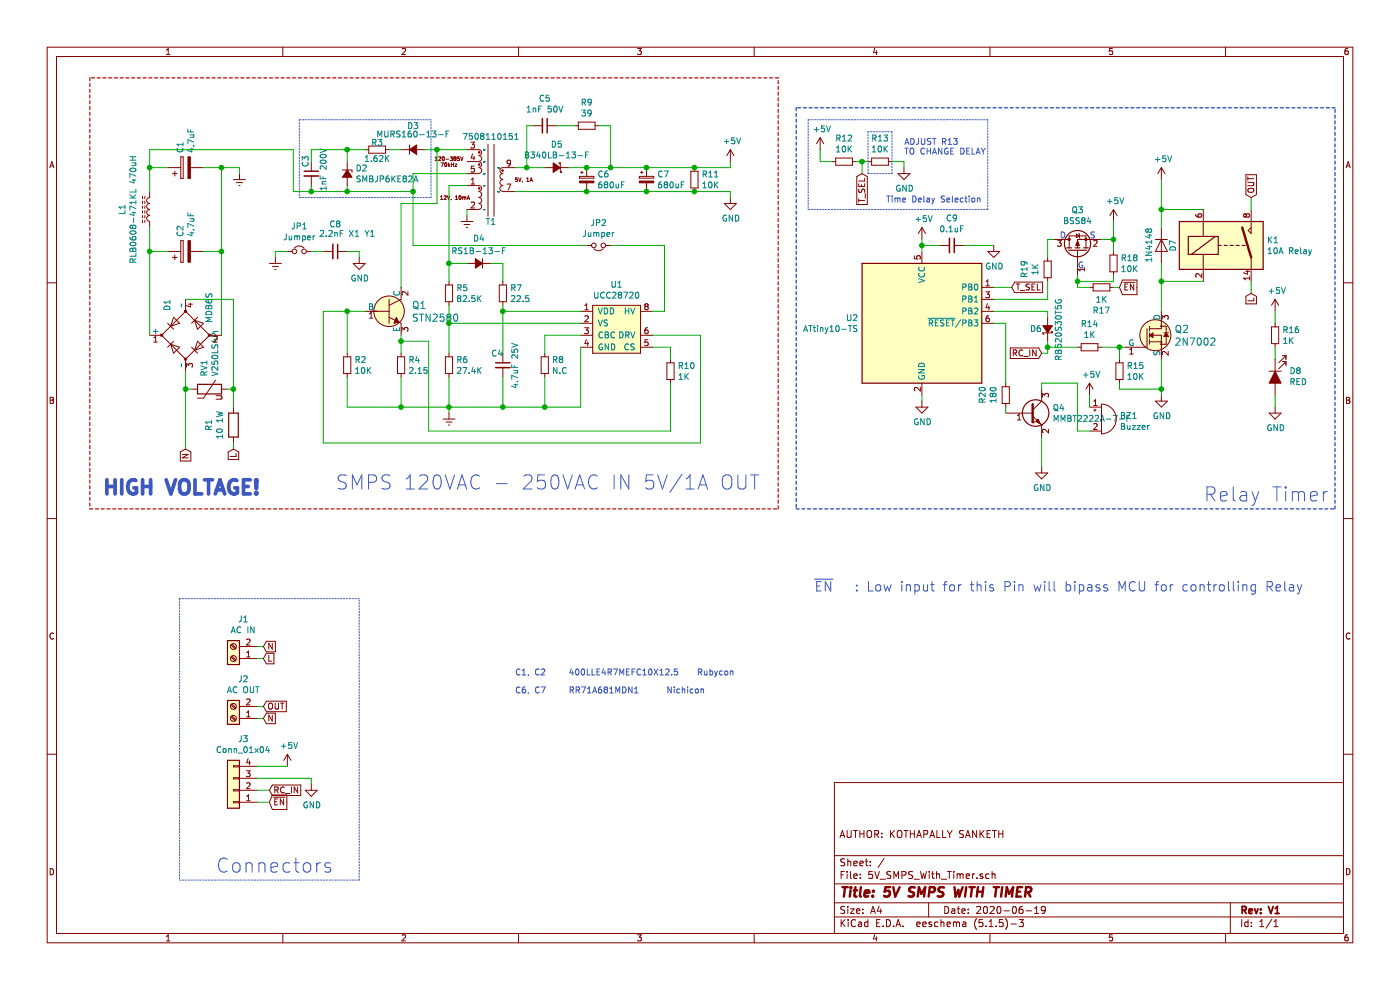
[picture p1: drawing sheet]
EESchema Schematic File Version 4
EELAYER 30 0
EELAYER END
$Descr A4 11693 8268
encoding utf-8
Sheet 1 1
Title "5V SMPS WITH TIMER"
Date "2020-06-19"
Rev "V1"
Comp ""
Comment1 "AUTHOR: KOTHAPALLY SANKETH"
Comment2 ""
Comment3 ""
Comment4 ""
$EndDescr
$Comp
L Connector:Screw_Terminal_01x02 J1
U 1 1
P 1950 5500
F 0 "J1" H 1868 5175 50  0000 C CNN
F 1 "AC IN" H 1868 5266 50  0000 C CNN
F 2 "TerminalBlock:TerminalBlock_Altech_AK300-2_P5.00mm" H 1950 5500 50  0001 C CNN
F 3 "~" H 1950 5500 50  0001 C CNN
	1    1950 5500
	-1   0    0    1   
$EndComp
$Comp
L Connector:Screw_Terminal_01x02 J2
U 1 1
P 1950 6000
F 0 "J2" H 1868 5675 50  0000 C CNN
F 1 "AC OUT" H 1868 5766 50  0000 C CNN
F 2 "TerminalBlock:TerminalBlock_Altech_AK300-2_P5.00mm" H 1950 6000 50  0001 C CNN
F 3 "~" H 1950 6000 50  0001 C CNN
	1    1950 6000
	-1   0    0    1   
$EndComp
$Comp
L Connector_Generic:Conn_01x04 J3
U 1 1
P 1950 6600
F 0 "J3" H 1868 6175 50  0000 C CNN
F 1 "Conn_01x04" H 1868 6266 50  0000 C CNN
F 2 "Connector_JST:JST_EH_B4B-EH-A_1x04_P2.50mm_Vertical" H 1950 6600 50  0001 C CNN
F 3 "~" H 1950 6600 50  0001 C CNN
	1    1950 6600
	-1   0    0    1   
$EndComp
$Comp
L dk_Transistors-FETs-MOSFETs-Single:2N7002 Q2
U 1 1
P 9700 2800
F 0 "Q2" H 9808 2853 60  0000 L CNN
F 1 "2N7002" H 9808 2747 60  0000 L CNN
F 2 "digikey-footprints:SOT-23-3" H 9900 3000 60  0001 L CNN
F 3 "https://www.onsemi.com/pub/Collateral/NDS7002A-D.PDF" H 9900 3100 60  0001 L CNN
F 4 "2N7002NCT-ND" H 9900 3200 60  0001 L CNN "Digi-Key_PN"
F 5 "2N7002" H 9900 3300 60  0001 L CNN "MPN"
F 6 "Discrete Semiconductor Products" H 9900 3400 60  0001 L CNN "Category"
F 7 "Transistors - FETs, MOSFETs - Single" H 9900 3500 60  0001 L CNN "Family"
F 8 "https://www.onsemi.com/pub/Collateral/NDS7002A-D.PDF" H 9900 3600 60  0001 L CNN "DK_Datasheet_Link"
F 9 "/product-detail/en/on-semiconductor/2N7002/2N7002NCT-ND/244664" H 9900 3700 60  0001 L CNN "DK_Detail_Page"
F 10 "MOSFET N-CH 60V 115MA SOT-23" H 9900 3800 60  0001 L CNN "Description"
F 11 "ON Semiconductor" H 9900 3900 60  0001 L CNN "Manufacturer"
F 12 "Active" H 9900 4000 60  0001 L CNN "Status"
	1    9700 2800
	1    0    0    -1  
$EndComp
$Comp
L Sanketh:UCC28720 U1
U 1 1
P 5150 2750
F 0 "U1" H 5150 3125 50  0000 C CNN
F 1 "UCC28720" H 5150 3034 50  0000 C CNN
F 2 "Package_SO:SOIC-8-N7_3.9x4.9mm_P1.27mm" H 5000 2700 50  0001 C CNN
F 3 "" H 5000 2700 50  0001 C CNN
	1    5150 2750
	1    0    0    -1  
$EndComp
$Comp
L Sanketh:7508110151 T1
U 1 1
P 4100 1450
F 0 "T1" H 4100 1050 50  0000 C CNN
F 1 "7508110151" H 4100 1760 50  0000 C CNN
F 2 "Sanketh:7508110151" H 4100 1450 50  0001 C CNN
F 3 "" H 4100 1450 50  0001 C CNN
	1    4100 1450
	1    0    0    -1  
$EndComp
$Comp
L dk_Transistors-Bipolar-BJT-Single:2SC3856 Q1
U 1 1
P 3250 2600
F 0 "Q1" H 3438 2653 60  0000 L CNN
F 1 "STN2580" H 3438 2547 60  0000 L CNN
F 2 "Package_TO_SOT_SMD:SOT-223" H 3450 2800 60  0001 L CNN
F 3 "http://www.semicon.sanken-ele.co.jp/sk_content/2sc3856_ds_en.pdf" H 3450 2900 60  0001 L CNN
F 4 "497-13536-1-ND" H 3450 3000 60  0001 L CNN "Digi-Key_PN"
F 5 "STN2580" H 3450 3100 60  0001 L CNN "MPN"
F 6 "Discrete Semiconductor Products" H 3450 3200 60  0001 L CNN "Category"
F 7 "Transistors - Bipolar (BJT) - Single" H 3450 3300 60  0001 L CNN "Family"
F 8 "http://www.semicon.sanken-ele.co.jp/sk_content/2sc3856_ds_en.pdf" H 3450 3400 60  0001 L CNN "DK_Datasheet_Link"
F 9 "/product-detail/en/sanken/2SC3856/2SC3856-ND/3661813" H 3450 3500 60  0001 L CNN "DK_Detail_Page"
F 10 "TRANS NPN 400V 1A SOT-223" H 3450 3600 60  0001 L CNN "Description"
F 11 "STMicroelectronics" H 3450 3700 60  0001 L CNN "Manufacturer"
F 12 "Active" H 3450 3800 60  0001 L CNN "Status"
	1    3250 2600
	1    0    0    -1  
$EndComp
$Comp
L Device:D_Bridge_+-AA D1
U 1 1
P 1550 2800
F 0 "D1" V 1700 2600 50  0000 R CNN
F 1 "MDB6S" V 1350 2700 50  0000 R CNN
F 2 "Sanketh:MDB8S" H 1550 2800 50  0001 C CNN
F 3 "~" H 1550 2800 50  0001 C CNN
	1    1550 2800
	-1   0    0    1   
$EndComp
$Comp
L Device:L_Core_Ferrite L1
U 1 1
P 1250 1750
F 0 "L1" V 1475 1750 50  0000 C CNN
F 1 "RLB0608-471KL 470uH" V 1384 1750 50  0000 C CNN
F 2 "Sanketh:L_Radial_D5.5mm_P2.5mm" H 1250 1750 50  0001 C CNN
F 3 "~" H 1250 1750 50  0001 C CNN
	1    1250 1750
	-1   0    0    1   
$EndComp
$Comp
L Device:CP C1
U 1 1
P 1550 1400
F 0 "C1" H 1668 1446 50  0000 L CNN
F 1 "4.7uF" H 1668 1355 50  0000 L CNN
F 2 "Capacitor_THT:CP_Radial_D10.0mm_P5.00mm" H 1588 1250 50  0001 C CNN
F 3 "~" H 1550 1400 50  0001 C CNN
	1    1550 1400
	0    -1   -1   0   
$EndComp
$Comp
L Device:CP C2
U 1 1
P 1550 2100
F 0 "C2" H 1668 2146 50  0000 L CNN
F 1 "4.7uF" H 1668 2055 50  0000 L CNN
F 2 "Capacitor_THT:CP_Radial_D10.0mm_P5.00mm" H 1588 1950 50  0001 C CNN
F 3 "~" H 1550 2100 50  0001 C CNN
	1    1550 2100
	0    -1   -1   0   
$EndComp
$Comp
L Device:CP_Small C6
U 1 1
P 4900 1500
F 0 "C6" H 4988 1546 50  0000 L CNN
F 1 "680uF" H 4988 1455 50  0000 L CNN
F 2 "Capacitor_THT:CP_Radial_D10.0mm_P5.00mm" H 4900 1500 50  0001 C CNN
F 3 "~" H 4900 1500 50  0001 C CNN
	1    4900 1500
	1    0    0    -1  
$EndComp
$Comp
L Device:CP_Small C7
U 1 1
P 5400 1500
F 0 "C7" H 5488 1546 50  0000 L CNN
F 1 "680uF" H 5488 1455 50  0000 L CNN
F 2 "Capacitor_THT:CP_Radial_D10.0mm_P5.00mm" H 5400 1500 50  0001 C CNN
F 3 "~" H 5400 1500 50  0001 C CNN
	1    5400 1500
	1    0    0    -1  
$EndComp
$Comp
L Device:D_Zener_Small_ALT D2
U 1 1
P 2900 1450
F 0 "D2" V 2854 1518 50  0000 L CNN
F 1 "SMBJP6KE82A" V 2945 1518 50  0000 L CNN
F 2 "Sanketh:D_DO-214AA_(SMB_J-Bend)" V 2900 1450 50  0001 C CNN
F 3 "~" V 2900 1450 50  0001 C CNN
	1    2900 1450
	0    1    1    0   
$EndComp
$Comp
L Device:R_Small R3
U 1 1
P 3150 1250
F 0 "R3" V 3090 1250 50  0000 C CNN
F 1 "1.62K" V 3225 1250 50  0000 C CNN
F 2 "Resistor_SMD:R_0805_2012Metric" H 3150 1250 50  0001 C CNN
F 3 "~" H 3150 1250 50  0001 C CNN
	1    3150 1250
	0    1    1    0   
$EndComp
$Comp
L Device:D_Small_ALT D3
U 1 1
P 3450 1250
F 0 "D3" H 3450 1450 50  0000 C CNN
F 1 "MURS160-13-F" H 3450 1380 50  0000 C CNN
F 2 "Diode_SMD:D_SMB" V 3450 1250 50  0001 C CNN
F 3 "~" V 3450 1250 50  0001 C CNN
	1    3450 1250
	1    0    0    -1  
$EndComp
$Comp
L Device:D_Schottky_Small_ALT D5
U 1 1
P 4650 1400
F 0 "D5" H 4650 1210 50  0000 C CNN
F 1 "B340LB-13-F" H 4650 1300 50  0000 C CNN
F 2 "Diode_SMD:D_SMB" V 4650 1400 50  0001 C CNN
F 3 "~" V 4650 1400 50  0001 C CNN
	1    4650 1400
	-1   0    0    1   
$EndComp
Wire Wire Line
	1250 2800 1250 2100
Wire Wire Line
	1250 2100 1400 2100
Wire Wire Line
	1850 2800 1850 2100
Wire Wire Line
	1850 2100 1700 2100
Wire Wire Line
	1250 2100 1250 1900
Connection ~ 1250 2100
Wire Wire Line
	1250 1600 1250 1400
Wire Wire Line
	1250 1400 1400 1400
Wire Wire Line
	1700 1400 1850 1400
Connection ~ 1850 2100
Wire Wire Line
	2900 1250 2900 1350
Wire Wire Line
	3050 1250 2900 1250
Connection ~ 2900 1600
Wire Wire Line
	2900 1600 2900 1550
Wire Wire Line
	3350 1250 3250 1250
Wire Wire Line
	3450 1600 3450 1450
Wire Wire Line
	3450 1450 3900 1450
Wire Wire Line
	2900 1600 3450 1600
Wire Wire Line
	3550 1250 3650 1250
$Comp
L power:Earth #PWR01
U 1 1
P 2000 1450
F 0 "#PWR01" H 2000 1200 50  0001 C CNN
F 1 "Earth" H 2000 1300 50  0001 C CNN
F 2 "" H 2000 1450 50  0001 C CNN
F 3 "~" H 2000 1450 50  0001 C CNN
	1    2000 1450
	1    0    0    -1  
$EndComp
Connection ~ 1850 1400
Wire Wire Line
	1850 2100 1850 1400
$Comp
L Device:R_Small R4
U 1 1
P 3350 3050
F 0 "R4" H 3409 3096 50  0000 L CNN
F 1 "2.15" H 3409 3005 50  0000 L CNN
F 2 "Resistor_SMD:R_1206_3216Metric" H 3350 3050 50  0001 C CNN
F 3 "~" H 3350 3050 50  0001 C CNN
	1    3350 3050
	1    0    0    -1  
$EndComp
$Comp
L Device:R_Small R2
U 1 1
P 2900 3050
F 0 "R2" H 2959 3096 50  0000 L CNN
F 1 "10K" H 2959 3005 50  0000 L CNN
F 2 "Resistor_SMD:R_0805_2012Metric" H 2900 3050 50  0001 C CNN
F 3 "~" H 2900 3050 50  0001 C CNN
	1    2900 3050
	1    0    0    -1  
$EndComp
$Comp
L Device:D_Small_ALT D4
U 1 1
P 4000 2200
F 0 "D4" H 4000 1995 50  0000 C CNN
F 1 "RS1B-13-F" H 4000 2100 50  0000 C CNN
F 2 "Diode_SMD:D_SMA" V 4000 2200 50  0001 C CNN
F 3 "~" V 4000 2200 50  0001 C CNN
	1    4000 2200
	-1   0    0    1   
$EndComp
Wire Wire Line
	3650 1250 3650 1700
Wire Wire Line
	3650 1700 3350 1700
Wire Wire Line
	3350 1700 3350 2400
Connection ~ 3650 1250
Wire Wire Line
	3650 1250 3900 1250
Wire Wire Line
	3900 1550 3750 1550
Wire Wire Line
	3750 1550 3750 2200
Wire Wire Line
	3750 2200 3900 2200
Wire Wire Line
	3900 1750 3900 1800
$Comp
L power:Earth #PWR05
U 1 1
P 3900 1800
F 0 "#PWR05" H 3900 1550 50  0001 C CNN
F 1 "Earth" H 3900 1650 50  0001 C CNN
F 2 "" H 3900 1800 50  0001 C CNN
F 3 "~" H 3900 1800 50  0001 C CNN
	1    3900 1800
	1    0    0    -1  
$EndComp
$Comp
L power:Earth #PWR04
U 1 1
P 3750 3450
F 0 "#PWR04" H 3750 3200 50  0001 C CNN
F 1 "Earth" H 3750 3300 50  0001 C CNN
F 2 "" H 3750 3450 50  0001 C CNN
F 3 "~" H 3750 3450 50  0001 C CNN
	1    3750 3450
	1    0    0    -1  
$EndComp
$Comp
L Device:R_Small R5
U 1 1
P 3750 2450
F 0 "R5" H 3809 2496 50  0000 L CNN
F 1 "82.5K" H 3809 2405 50  0000 L CNN
F 2 "Resistor_SMD:R_0805_2012Metric" H 3750 2450 50  0001 C CNN
F 3 "~" H 3750 2450 50  0001 C CNN
	1    3750 2450
	1    0    0    -1  
$EndComp
$Comp
L Device:R_Small R6
U 1 1
P 3750 3050
F 0 "R6" H 3809 3096 50  0000 L CNN
F 1 "27.4K" H 3809 3005 50  0000 L CNN
F 2 "Resistor_SMD:R_0805_2012Metric" H 3750 3050 50  0001 C CNN
F 3 "~" H 3750 3050 50  0001 C CNN
	1    3750 3050
	1    0    0    -1  
$EndComp
$Comp
L Device:R_Small R7
U 1 1
P 4200 2450
F 0 "R7" H 4259 2496 50  0000 L CNN
F 1 "22.5" H 4259 2405 50  0000 L CNN
F 2 "Resistor_SMD:R_0805_2012Metric" H 4200 2450 50  0001 C CNN
F 3 "~" H 4200 2450 50  0001 C CNN
	1    4200 2450
	1    0    0    -1  
$EndComp
$Comp
L Device:C_Small C4
U 1 1
P 4200 3050
F 0 "C4" H 4100 3150 50  0000 L CNN
F 1 "4.7uF 25V" V 4300 2850 50  0000 L CNN
F 2 "Capacitor_SMD:C_0805_2012Metric" H 4200 3050 50  0001 C CNN
F 3 "~" H 4200 3050 50  0001 C CNN
	1    4200 3050
	1    0    0    -1  
$EndComp
$Comp
L Device:R_Small R8
U 1 1
P 4550 3050
F 0 "R8" H 4609 3096 50  0000 L CNN
F 1 "N.C" H 4609 3005 50  0000 L CNN
F 2 "Resistor_SMD:R_0805_2012Metric" H 4550 3050 50  0001 C CNN
F 3 "~" H 4550 3050 50  0001 C CNN
	1    4550 3050
	1    0    0    -1  
$EndComp
Wire Wire Line
	3750 2200 3750 2350
Connection ~ 3750 2200
Wire Wire Line
	3750 2550 3750 2700
Wire Wire Line
	3350 2800 3350 2850
Wire Wire Line
	3050 2600 2900 2600
Wire Wire Line
	2900 2600 2900 2950
Wire Wire Line
	2900 3150 2900 3400
Wire Wire Line
	2900 3400 3350 3400
Wire Wire Line
	4550 3400 4550 3150
Wire Wire Line
	4200 3150 4200 3400
Connection ~ 4200 3400
Wire Wire Line
	3750 3150 3750 3400
Connection ~ 3750 3400
Wire Wire Line
	3750 3400 4200 3400
Wire Wire Line
	3750 3400 3750 3450
Wire Wire Line
	3350 3150 3350 3400
Connection ~ 3350 3400
Wire Wire Line
	3350 3400 3750 3400
Wire Wire Line
	4200 2550 4200 2600
Wire Wire Line
	4100 2200 4200 2200
Wire Wire Line
	4200 2200 4200 2350
Connection ~ 3750 2700
Wire Wire Line
	3750 2700 3750 2950
Connection ~ 4200 2600
Wire Wire Line
	4200 2600 4200 2950
Wire Wire Line
	4200 2600 4850 2600
Wire Wire Line
	3750 2700 4850 2700
Wire Wire Line
	4850 2800 4550 2800
Wire Wire Line
	4550 2800 4550 2950
Wire Wire Line
	4850 2900 4850 3400
Wire Wire Line
	4200 3400 4550 3400
Connection ~ 4550 3400
Wire Wire Line
	4550 3400 4850 3400
Wire Wire Line
	3350 2850 3580 2850
Wire Wire Line
	3580 2850 3580 3600
Wire Wire Line
	3580 3600 5600 3600
Connection ~ 3350 2850
Wire Wire Line
	3350 2850 3350 2950
$Comp
L Device:R_Small R10
U 1 1
P 5600 3100
F 0 "R10" H 5659 3146 50  0000 L CNN
F 1 "1K" H 5659 3055 50  0000 L CNN
F 2 "Resistor_SMD:R_0805_2012Metric" H 5600 3100 50  0001 C CNN
F 3 "~" H 5600 3100 50  0001 C CNN
	1    5600 3100
	1    0    0    -1  
$EndComp
Wire Wire Line
	5600 3600 5600 3200
Wire Wire Line
	5450 2900 5600 2900
Wire Wire Line
	5600 2900 5600 3000
Wire Wire Line
	5450 2800 5850 2800
Wire Wire Line
	5850 2800 5850 3700
Wire Wire Line
	5850 3700 2700 3700
Wire Wire Line
	2700 3700 2700 2600
Wire Wire Line
	2700 2600 2900 2600
Connection ~ 2900 2600
Wire Wire Line
	3450 1600 3450 2050
Wire Wire Line
	5550 2050 5550 2600
Wire Wire Line
	5550 2600 5450 2600
Connection ~ 3450 1600
Wire Wire Line
	1550 3100 1550 3250
Wire Wire Line
	1550 2500 1950 2500
Wire Wire Line
	1950 2500 1950 3250
Wire Wire Line
	4300 1400 4400 1400
Wire Wire Line
	4750 1400 4900 1400
Wire Wire Line
	4900 1400 5100 1400
Connection ~ 4900 1400
Wire Wire Line
	4900 1600 5400 1600
Connection ~ 4900 1600
$Comp
L Device:R_Small R11
U 1 1
P 5800 1500
F 0 "R11" H 5859 1546 50  0000 L CNN
F 1 "10K" H 5859 1455 50  0000 L CNN
F 2 "Resistor_SMD:R_0805_2012Metric" H 5800 1500 50  0001 C CNN
F 3 "~" H 5800 1500 50  0001 C CNN
	1    5800 1500
	1    0    0    -1  
$EndComp
Wire Wire Line
	5400 1400 5800 1400
Connection ~ 5400 1400
Wire Wire Line
	5400 1600 5800 1600
Connection ~ 5400 1600
$Comp
L Device:C_Small C5
U 1 1
P 4550 1050
F 0 "C5" V 4321 1050 50  0000 C CNN
F 1 "1nF 50V" V 4412 1050 50  0000 C CNN
F 2 "Capacitor_SMD:C_0805_2012Metric" H 4550 1050 50  0001 C CNN
F 3 "~" H 4550 1050 50  0001 C CNN
	1    4550 1050
	0    1    1    0   
$EndComp
$Comp
L Device:R_Small R9
U 1 1
P 4900 1050
F 0 "R9" V 4704 1050 50  0000 C CNN
F 1 "39" V 4795 1050 50  0000 C CNN
F 2 "Resistor_SMD:R_0805_2012Metric" H 4900 1050 50  0001 C CNN
F 3 "~" H 4900 1050 50  0001 C CNN
	1    4900 1050
	0    1    1    0   
$EndComp
Wire Wire Line
	4450 1050 4400 1050
Wire Wire Line
	4400 1050 4400 1400
Connection ~ 4400 1400
Wire Wire Line
	4400 1400 4550 1400
Wire Wire Line
	4650 1050 4800 1050
Wire Wire Line
	5000 1050 5100 1050
Wire Wire Line
	5100 1050 5100 1400
Connection ~ 5100 1400
Wire Wire Line
	5100 1400 5400 1400
$Comp
L power:GND #PWR07
U 1 1
P 6100 1650
F 0 "#PWR07" H 6100 1400 50  0001 C CNN
F 1 "GND" H 6105 1477 50  0000 C CNN
F 2 "" H 6100 1650 50  0001 C CNN
F 3 "" H 6100 1650 50  0001 C CNN
	1    6100 1650
	1    0    0    -1  
$EndComp
Connection ~ 5800 1400
Wire Wire Line
	5800 1400 6100 1400
Wire Wire Line
	5800 1600 6100 1600
Connection ~ 5800 1600
$Comp
L power:+5V #PWR06
U 1 1
P 6100 1350
F 0 "#PWR06" H 6100 1200 50  0001 C CNN
F 1 "+5V" H 6115 1523 50  0000 C CNN
F 2 "" H 6100 1350 50  0001 C CNN
F 3 "" H 6100 1350 50  0001 C CNN
	1    6100 1350
	1    0    0    -1  
$EndComp
Wire Wire Line
	4300 1600 4900 1600
Wire Wire Line
	6100 1650 6100 1600
Wire Wire Line
	6100 1400 6100 1350
$Comp
L Device:Varistor RV1
U 1 1
P 1750 3250
F 0 "RV1" H 1853 3296 50  0000 L CNN
F 1 "V250LS4P" H 1853 3205 50  0000 L CNN
F 2 "Varistor:RV_Disc_D7mm_W5.7mm_P5mm" V 1680 3250 50  0001 C CNN
F 3 "~" H 1750 3250 50  0001 C CNN
	1    1750 3250
	0    -1   -1   0   
$EndComp
Wire Wire Line
	1600 3250 1550 3250
Connection ~ 1550 3250
Wire Wire Line
	1900 3250 1950 3250
Connection ~ 1950 3250
$Comp
L Device:R R1
U 1 1
P 1950 3550
F 0 "R1" V 1743 3550 50  0000 C CNN
F 1 "10 1W" V 1834 3550 50  0000 C CNN
F 2 "Resistor_THT:R_Axial_DIN0309_L9.0mm_D3.2mm_P12.70mm_Horizontal" V 1880 3550 50  0001 C CNN
F 3 "~" H 1950 3550 50  0001 C CNN
	1    1950 3550
	1    0    0    -1  
$EndComp
Wire Wire Line
	1950 3400 1950 3250
Wire Wire Line
	1550 3750 1550 3250
Wire Wire Line
	1950 3700 1950 3750
Wire Wire Line
	2150 5400 2200 5400
Wire Wire Line
	2150 5500 2200 5500
Text GLabel 2200 5500 2    50   Input ~ 0
L
Text GLabel 2200 5400 2    50   Input ~ 0
N
Wire Wire Line
	2200 6000 2150 6000
Wire Wire Line
	2150 5900 2200 5900
Text GLabel 2200 5900 2    50   Input ~ 0
OUT
Text GLabel 2250 6600 2    50   Input ~ 0
RC_IN
Text GLabel 2250 6700 2    50   Input ~ 0
~EN
$Comp
L power:GND #PWR02
U 1 1
P 2600 6550
F 0 "#PWR02" H 2600 6300 50  0001 C CNN
F 1 "GND" H 2605 6377 50  0000 C CNN
F 2 "" H 2600 6550 50  0001 C CNN
F 3 "" H 2600 6550 50  0001 C CNN
	1    2600 6550
	1    0    0    -1  
$EndComp
Wire Wire Line
	2600 6500 2600 6550
Wire Wire Line
	2150 6400 2400 6400
$Comp
L power:+5V #PWR03
U 1 1
P 2400 6400
F 0 "#PWR03" H 2400 6250 50  0001 C CNN
F 1 "+5V" H 2415 6573 50  0000 C CNN
F 2 "" H 2400 6400 50  0001 C CNN
F 3 "" H 2400 6400 50  0001 C CNN
	1    2400 6400
	1    0    0    -1  
$EndComp
$Comp
L power:GND #PWR013
U 1 1
P 9700 3300
F 0 "#PWR013" H 9700 3050 50  0001 C CNN
F 1 "GND" H 9705 3127 50  0000 C CNN
F 2 "" H 9700 3300 50  0001 C CNN
F 3 "" H 9700 3300 50  0001 C CNN
	1    9700 3300
	1    0    0    -1  
$EndComp
$Comp
L power:+5V #PWR012
U 1 1
P 9700 1500
F 0 "#PWR012" H 9700 1350 50  0001 C CNN
F 1 "+5V" H 9715 1673 50  0000 C CNN
F 2 "" H 9700 1500 50  0001 C CNN
F 3 "" H 9700 1500 50  0001 C CNN
	1    9700 1500
	1    0    0    -1  
$EndComp
$Comp
L Diode:1N4148 D7
U 1 1
P 9700 2050
F 0 "D7" H 9650 2150 50  0000 L CNN
F 1 "1N4148" H 9550 1950 50  0000 L CNN
F 2 "Diode_SMD:D_SOD-123" H 9700 1875 50  0001 C CNN
F 3 "https://assets.nexperia.com/documents/data-sheet/1N4148_1N4448.pdf" H 9700 2050 50  0001 C CNN
	1    9700 2050
	0    1    1    0   
$EndComp
Wire Wire Line
	9700 1500 9700 1750
Wire Wire Line
	9700 1750 10050 1750
Wire Wire Line
	9700 1750 9700 1900
Connection ~ 9700 1750
Wire Wire Line
	9700 2200 9700 2350
Wire Wire Line
	9700 2350 10050 2350
Wire Wire Line
	9700 2350 9700 2600
Connection ~ 9700 2350
Wire Wire Line
	9700 3000 9700 3250
$Comp
L Device:R_Small R15
U 1 1
P 9350 3100
F 0 "R15" H 9409 3146 50  0000 L CNN
F 1 "10K" H 9409 3055 50  0000 L CNN
F 2 "Resistor_SMD:R_0603_1608Metric" H 9350 3100 50  0001 C CNN
F 3 "~" H 9350 3100 50  0001 C CNN
	1    9350 3100
	1    0    0    -1  
$EndComp
Wire Wire Line
	9350 3200 9350 3250
Wire Wire Line
	9350 3250 9700 3250
Connection ~ 9700 3250
Wire Wire Line
	9700 3250 9700 3300
$Comp
L Device:R_Small R14
U 1 1
P 9100 2900
F 0 "R14" V 8904 2900 50  0000 C CNN
F 1 "1K" V 8995 2900 50  0000 C CNN
F 2 "Resistor_SMD:R_0603_1608Metric" H 9100 2900 50  0001 C CNN
F 3 "~" H 9100 2900 50  0001 C CNN
	1    9100 2900
	0    1    1    0   
$EndComp
Wire Wire Line
	9400 2900 9350 2900
Wire Wire Line
	9350 2900 9350 3000
Connection ~ 9350 2900
Wire Wire Line
	9350 2900 9200 2900
$Comp
L power:GND #PWR011
U 1 1
P 7700 3350
F 0 "#PWR011" H 7700 3100 50  0001 C CNN
F 1 "GND" H 7705 3177 50  0000 C CNN
F 2 "" H 7700 3350 50  0001 C CNN
F 3 "" H 7700 3350 50  0001 C CNN
	1    7700 3350
	1    0    0    -1  
$EndComp
$Comp
L power:+5V #PWR010
U 1 1
P 7700 2000
F 0 "#PWR010" H 7700 1850 50  0001 C CNN
F 1 "+5V" H 7715 2173 50  0000 C CNN
F 2 "" H 7700 2000 50  0001 C CNN
F 3 "" H 7700 2000 50  0001 C CNN
	1    7700 2000
	1    0    0    -1  
$EndComp
Wire Wire Line
	7700 2100 7700 2050
Wire Wire Line
	7700 3300 7700 3350
$Comp
L MCU_Microchip_ATtiny:ATtiny10-TS U2
U 1 1
P 7700 2700
F 0 "U2" H 7170 2746 50  0000 R CNN
F 1 "ATtiny10-TS" H 7170 2655 50  0000 R CNN
F 2 "Package_TO_SOT_SMD:SOT-23-6" H 7700 2700 50  0001 C CIN
F 3 "http://ww1.microchip.com/downloads/en/DeviceDoc/Atmel-8127-AVR-8-bit-Microcontroller-ATtiny4-ATtiny5-ATtiny9-ATtiny10_Datasheet.pdf" H 7700 2700 50  0001 C CNN
	1    7700 2700
	1    0    0    -1  
$EndComp
Wire Wire Line
	8300 2600 8750 2600
Wire Wire Line
	8300 2400 8450 2400
Text GLabel 9350 2400 2    50   Input ~ 0
~EN
Text GLabel 8450 2400 2    50   Input ~ 0
T_SEL
Text Notes 6800 4950 0    79   ~ 0
~EN~   : Low input for this Pin will bipass MCU for controlling Relay
$Comp
L Device:R_Small R12
U 1 1
P 7050 1350
F 0 "R12" V 6854 1350 50  0000 C CNN
F 1 "10K" V 6945 1350 50  0000 C CNN
F 2 "Resistor_SMD:R_0603_1608Metric" H 7050 1350 50  0001 C CNN
F 3 "~" H 7050 1350 50  0001 C CNN
	1    7050 1350
	0    1    1    0   
$EndComp
$Comp
L Device:R_Small R13
U 1 1
P 7350 1350
F 0 "R13" V 7154 1350 50  0000 C CNN
F 1 "10K" V 7245 1350 50  0000 C CNN
F 2 "Resistor_SMD:R_0603_1608Metric" H 7350 1350 50  0001 C CNN
F 3 "~" H 7350 1350 50  0001 C CNN
	1    7350 1350
	0    1    1    0   
$EndComp
Wire Wire Line
	6950 1350 6850 1350
Wire Wire Line
	6850 1350 6850 1250
Wire Wire Line
	7450 1350 7550 1350
Wire Wire Line
	7550 1350 7550 1400
$Comp
L power:GND #PWR09
U 1 1
P 7550 1400
F 0 "#PWR09" H 7550 1150 50  0001 C CNN
F 1 "GND" H 7555 1227 50  0000 C CNN
F 2 "" H 7550 1400 50  0001 C CNN
F 3 "" H 7550 1400 50  0001 C CNN
	1    7550 1400
	1    0    0    -1  
$EndComp
$Comp
L power:+5V #PWR08
U 1 1
P 6850 1250
F 0 "#PWR08" H 6850 1100 50  0001 C CNN
F 1 "+5V" H 6865 1423 50  0000 C CNN
F 2 "" H 6850 1250 50  0001 C CNN
F 3 "" H 6850 1250 50  0001 C CNN
	1    6850 1250
	1    0    0    -1  
$EndComp
Wire Wire Line
	7150 1350 7200 1350
Connection ~ 7200 1350
Wire Wire Line
	7200 1350 7250 1350
Wire Wire Line
	7200 1350 7200 1450
Text GLabel 7200 1450 3    50   Input ~ 0
T_SEL
Wire Wire Line
	8750 2600 8750 2650
Wire Wire Line
	8750 2850 8750 2900
Wire Wire Line
	8750 2900 9000 2900
Wire Wire Line
	8750 2900 8750 2950
Wire Wire Line
	8750 2950 8700 2950
Connection ~ 8750 2900
Text GLabel 8700 2950 0    50   Input ~ 0
RC_IN
Wire Wire Line
	1850 1400 2000 1400
Wire Wire Line
	2000 1400 2000 1450
Wire Wire Line
	1250 1400 1250 1250
Connection ~ 1250 1400
Wire Notes Line width 12 rgb(194, 38, 38)
	750  4250 6500 4250
Wire Notes Line width 12 rgb(194, 38, 38)
	6500 4250 6500 650 
Wire Notes Line width 12 rgb(194, 39, 38)
	6500 650  750  650 
Wire Notes Line width 12 rgb(194, 38, 38)
	750  650  750  4250
Text Notes 850  4150 0    118  ~ 24
HIGH VOLTAGE!
Text GLabel 1950 3750 3    50   Input ~ 0
L
Text GLabel 1550 3750 3    50   Input ~ 0
N
Wire Notes Line width 12
	6650 4250 11150 4250
Wire Notes Line width 12
	11150 4250 11150 900 
Wire Notes Line width 12
	11150 900  6650 900 
Wire Notes Line width 12
	6650 900  6650 4250
Text Notes 10050 4200 0    118  ~ 0
Relay Timer
Text Notes 2800 4100 0    118  ~ 0
SMPS 120VAC - 250VAC IN 5V/1A OUT
Wire Notes Line
	6750 1000 6750 1750
Wire Notes Line
	6750 1750 8250 1750
Wire Notes Line
	8250 1750 8250 1000
Wire Notes Line
	8250 1000 6750 1000
Text Notes 8200 1700 2    50   ~ 0
Time Delay Selection
Text Notes 7550 1300 0    50   ~ 0
ADJUST R13 \nTO CHANGE DELAY
Wire Notes Line
	7250 1100 7250 1450
Wire Notes Line
	7250 1450 7450 1450
Wire Notes Line
	7450 1450 7450 1100
Wire Notes Line
	7450 1100 7250 1100
$Comp
L Device:C_Small C8
U 1 1
P 2800 2100
F 0 "C8" V 2571 2100 50  0000 C CNN
F 1 "2.2nF X1 Y1" V 2650 2200 50  0000 C CNN
F 2 "Capacitor_THT:C_Disc_D12.5mm_W5.0mm_P10.00mm" H 2800 2100 50  0001 C CNN
F 3 "~" H 2800 2100 50  0001 C CNN
	1    2800 2100
	0    1    1    0   
$EndComp
$Comp
L power:Earth #PWR0101
U 1 1
P 2300 2150
F 0 "#PWR0101" H 2300 1900 50  0001 C CNN
F 1 "Earth" H 2300 2000 50  0001 C CNN
F 2 "" H 2300 2150 50  0001 C CNN
F 3 "~" H 2300 2150 50  0001 C CNN
	1    2300 2150
	1    0    0    -1  
$EndComp
$Comp
L power:GND #PWR0102
U 1 1
P 3000 2150
F 0 "#PWR0102" H 3000 1900 50  0001 C CNN
F 1 "GND" H 3005 1977 50  0000 C CNN
F 2 "" H 3000 2150 50  0001 C CNN
F 3 "" H 3000 2150 50  0001 C CNN
	1    3000 2150
	1    0    0    -1  
$EndComp
Wire Wire Line
	2300 2150 2300 2100
Wire Wire Line
	2300 2100 2400 2100
Wire Wire Line
	2900 2100 3000 2100
Wire Wire Line
	3000 2100 3000 2150
$Comp
L Device:D_Schottky_Small_ALT D6
U 1 1
P 8750 2750
F 0 "D6" V 8750 2900 50  0000 R CNN
F 1 "RB520S30T5G" H 9010 2660 50  0000 R CNN
F 2 "Diode_SMD:D_SOD-523" V 8750 2750 50  0001 C CNN
F 3 "~" V 8750 2750 50  0001 C CNN
	1    8750 2750
	0    -1   -1   0   
$EndComp
Wire Notes Line
	3000 7350 3000 5000
Wire Notes Line
	3000 5000 1500 5000
Wire Notes Line
	1500 5000 1500 7350
Wire Notes Line
	1500 7350 3000 7350
Text Notes 1800 7300 0    118  ~ 0
Connectors
$Comp
L Device:LED_ALT D8
U 1 1
P 10650 3150
F 0 "D8" V 10597 3032 50  0000 R CNN
F 1 "RED" V 10688 3032 50  0000 R CNN
F 2 "LED_THT:LED_D3.0mm" H 10650 3150 50  0001 C CNN
F 3 "~" H 10650 3150 50  0001 C CNN
	1    10650 3150
	0    -1   1    0   
$EndComp
Wire Wire Line
	10650 3300 10650 3400
$Comp
L power:+5V #PWR014
U 1 1
P 10650 2600
F 0 "#PWR014" H 10650 2450 50  0001 C CNN
F 1 "+5V" H 10665 2773 50  0000 C CNN
F 2 "" H 10650 2600 50  0001 C CNN
F 3 "" H 10650 2600 50  0001 C CNN
	1    10650 2600
	1    0    0    -1  
$EndComp
$Comp
L power:GND #PWR015
U 1 1
P 10650 3400
F 0 "#PWR015" H 10650 3150 50  0001 C CNN
F 1 "GND" H 10655 3227 50  0000 C CNN
F 2 "" H 10650 3400 50  0001 C CNN
F 3 "" H 10650 3400 50  0001 C CNN
	1    10650 3400
	1    0    0    -1  
$EndComp
$Comp
L Device:R_Small R16
U 1 1
P 10650 2800
F 0 "R16" H 10709 2846 50  0000 L CNN
F 1 "1K" H 10709 2755 50  0000 L CNN
F 2 "Resistor_SMD:R_0603_1608Metric" H 10650 2800 50  0001 C CNN
F 3 "~" H 10650 2800 50  0001 C CNN
	1    10650 2800
	1    0    0    -1  
$EndComp
Wire Wire Line
	10650 2600 10650 2700
Wire Wire Line
	10650 2900 10650 3000
Text Notes 4300 5650 0    50   ~ 0
C1, C2     400LLE4R7MEFC10X12.5    Rubycon
Text Notes 4300 5800 0    50   ~ 0
C6, C7     RR71A681MDN1      Nichicon
Wire Wire Line
	10450 1750 10450 1650
Text GLabel 2200 6000 2    50   Input ~ 0
N
$Comp
L Relay:DIPxx-1Axx-13x K1
U 1 1
P 10250 2050
F 0 "K1" H 10580 2096 50  0000 L CNN
F 1 "10A Relay" H 10580 2005 50  0000 L CNN
F 2 "Sanketh:Relay-Panasonic-ALQ-Form-1A" H 10600 2000 50  0001 L CNN
F 3 "https://standexelectronics.com/wp-content/uploads/datasheet_reed_relay_DIP.pdf" H 10250 2050 50  0001 C CNN
	1    10250 2050
	1    0    0    -1  
$EndComp
Wire Wire Line
	10450 2350 10450 2450
Text GLabel 10450 1650 1    50   Input ~ 0
OUT
Text GLabel 10450 2450 3    50   Input ~ 0
L
Wire Wire Line
	1250 1250 2450 1250
Wire Wire Line
	2450 1250 2450 1600
Wire Notes Line
	2500 1000 2500 1650
Wire Notes Line
	3600 1650 3600 1000
Wire Notes Line
	2500 1000 3600 1000
Wire Notes Line
	2500 1650 3600 1650
Wire Wire Line
	9200 2000 9300 2000
Wire Wire Line
	9300 2000 9300 1850
Wire Wire Line
	8800 2000 8750 2000
Wire Wire Line
	8300 2500 8750 2500
$Comp
L power:+5V #PWR016
U 1 1
P 9300 1850
F 0 "#PWR016" H 9300 1700 50  0001 C CNN
F 1 "+5V" H 9315 2023 50  0000 C CNN
F 2 "" H 9300 1850 50  0001 C CNN
F 3 "" H 9300 1850 50  0001 C CNN
	1    9300 1850
	1    0    0    -1  
$EndComp
$Comp
L Device:R_Small R18
U 1 1
P 9300 2200
F 0 "R18" H 9359 2246 50  0000 L CNN
F 1 "10K" H 9359 2155 50  0000 L CNN
F 2 "Resistor_SMD:R_0603_1608Metric" H 9300 2200 50  0001 C CNN
F 3 "~" H 9300 2200 50  0001 C CNN
	1    9300 2200
	1    0    0    -1  
$EndComp
Wire Wire Line
	9300 2000 9300 2100
Connection ~ 9300 2000
Wire Wire Line
	9300 2300 9300 2350
$Comp
L Device:R_Small R17
U 1 1
P 9200 2400
F 0 "R17" V 9004 2400 50  0000 C CNN
F 1 "1K" V 9095 2400 50  0000 C CNN
F 2 "Resistor_SMD:R_0603_1608Metric" H 9200 2400 50  0001 C CNN
F 3 "~" H 9200 2400 50  0001 C CNN
	1    9200 2400
	0    -1   -1   0   
$EndComp
Wire Wire Line
	9300 2400 9350 2400
$Comp
L Device:R_Small R19
U 1 1
P 8750 2250
F 0 "R19" V 8554 2250 50  0000 C CNN
F 1 "1K" V 8645 2250 50  0000 C CNN
F 2 "Resistor_SMD:R_0603_1608Metric" H 8750 2250 50  0001 C CNN
F 3 "~" H 8750 2250 50  0001 C CNN
	1    8750 2250
	1    0    0    -1  
$EndComp
Wire Wire Line
	8750 2000 8750 2150
Wire Wire Line
	8750 2350 8750 2500
Wire Wire Line
	8300 2700 8400 2700
$Comp
L Device:C_Small C3
U 1 1
P 2600 1450
F 0 "C3" V 2550 1500 50  0000 L CNN
F 1 "1nF 200V" V 2700 1300 50  0000 L CNN
F 2 "Capacitor_SMD:C_1206_3216Metric" H 2600 1450 50  0001 C CNN
F 3 "~" H 2600 1450 50  0001 C CNN
	1    2600 1450
	1    0    0    -1  
$EndComp
Wire Wire Line
	2600 1550 2600 1600
Wire Wire Line
	2600 1600 2900 1600
Wire Wire Line
	2450 1600 2600 1600
Connection ~ 2600 1600
Wire Wire Line
	2600 1350 2600 1250
Connection ~ 2900 1250
Wire Wire Line
	2600 1250 2900 1250
Wire Wire Line
	2250 6600 2150 6600
Wire Wire Line
	2250 6700 2150 6700
Wire Wire Line
	2150 6500 2600 6500
$Comp
L Device:Jumper_NC_Small JP1
U 1 1
P 2500 2100
F 0 "JP1" H 2500 2312 50  0000 C CNN
F 1 "Jumper" H 2500 2221 50  0000 C CNN
F 2 "Sanketh:Jumper_THT_P5mm" H 2500 2100 50  0001 C CNN
F 3 "~" H 2500 2100 50  0001 C CNN
	1    2500 2100
	1    0    0    -1  
$EndComp
Wire Wire Line
	2700 2100 2600 2100
$Comp
L Device:Jumper_NC_Small JP2
U 1 1
P 5000 2050
F 0 "JP2" H 5000 1865 50  0000 C CNN
F 1 "Jumper" H 5000 1956 50  0000 C CNN
F 2 "Sanketh:Jumper_THT_P14mm" H 5000 2050 50  0001 C CNN
F 3 "~" H 5000 2050 50  0001 C CNN
	1    5000 2050
	-1   0    0    1   
$EndComp
Wire Wire Line
	5100 2050 5550 2050
Wire Wire Line
	3450 2050 4900 2050
$Comp
L Device:Q_PMOS_GSD Q3
U 1 1
P 9000 2100
F 0 "Q3" V 9342 2100 50  0000 C CNN
F 1 "BSS84" V 9251 2100 50  0000 C CNN
F 2 "digikey-footprints:SOT-23-3" H 9200 2200 50  0001 C CNN
F 3 "~" H 9000 2100 50  0001 C CNN
	1    9000 2100
	0    -1   -1   0   
$EndComp
Wire Wire Line
	9100 2400 9000 2400
Wire Wire Line
	9000 2400 9000 2350
Wire Wire Line
	9300 2350 9000 2350
Connection ~ 9000 2350
Wire Wire Line
	9000 2350 9000 2300
Text Notes 9000 2250 0    50   ~ 0
G
Text Notes 9100 2000 0    50   ~ 0
S
Text Notes 8850 2000 0    50   ~ 0
D
$Comp
L Device:C_Small C9
U 1 1
P 7950 2050
F 0 "C9" V 7721 2050 50  0000 C CNN
F 1 "0.1uF" V 7812 2050 50  0000 C CNN
F 2 "Capacitor_SMD:C_0603_1608Metric" H 7950 2050 50  0001 C CNN
F 3 "~" H 7950 2050 50  0001 C CNN
	1    7950 2050
	0    1    1    0   
$EndComp
$Comp
L power:GND #PWR017
U 1 1
P 8300 2050
F 0 "#PWR017" H 8300 1800 50  0001 C CNN
F 1 "GND" H 8305 1877 50  0000 C CNN
F 2 "" H 8300 2050 50  0001 C CNN
F 3 "" H 8300 2050 50  0001 C CNN
	1    8300 2050
	1    0    0    -1  
$EndComp
Wire Wire Line
	8300 2050 8050 2050
Wire Wire Line
	7850 2050 7700 2050
Connection ~ 7700 2050
Wire Wire Line
	7700 2050 7700 2000
$Comp
L Device:R_Small R20
U 1 1
P 8400 3300
F 0 "R20" V 8204 3300 50  0000 C CNN
F 1 "180" V 8295 3300 50  0000 C CNN
F 2 "Resistor_SMD:R_0603_1608Metric" H 8400 3300 50  0001 C CNN
F 3 "~" H 8400 3300 50  0001 C CNN
	1    8400 3300
	1    0    0    -1  
$EndComp
$Comp
L power:GND #PWR018
U 1 1
P 8700 3900
F 0 "#PWR018" H 8700 3650 50  0001 C CNN
F 1 "GND" H 8705 3727 50  0000 C CNN
F 2 "" H 8700 3900 50  0001 C CNN
F 3 "" H 8700 3900 50  0001 C CNN
	1    8700 3900
	1    0    0    -1  
$EndComp
Wire Wire Line
	8400 2700 8400 3200
$Comp
L power:+5V #PWR019
U 1 1
P 9100 3300
F 0 "#PWR019" H 9100 3150 50  0001 C CNN
F 1 "+5V" H 9115 3473 50  0000 C CNN
F 2 "" H 9100 3300 50  0001 C CNN
F 3 "" H 9100 3300 50  0001 C CNN
	1    9100 3300
	1    0    0    -1  
$EndComp
Wire Wire Line
	9100 3300 9100 3400
Wire Wire Line
	8700 3250 8700 3200
Wire Wire Line
	8700 3200 9000 3200
Wire Wire Line
	9000 3200 9000 3600
Wire Wire Line
	9000 3600 9100 3600
Wire Wire Line
	8400 3400 8400 3450
Wire Wire Line
	8700 3650 8700 3900
$Comp
L Device:Buzzer BZ1
U 1 1
P 9200 3500
F 0 "BZ1" H 9352 3529 50  0000 L CNN
F 1 "Buzzer" H 9352 3438 50  0000 L CNN
F 2 "Connector_PinHeader_2.54mm:PinHeader_1x02_P2.54mm_Vertical" V 9175 3600 50  0001 C CNN
F 3 "~" V 9175 3600 50  0001 C CNN
	1    9200 3500
	1    0    0    -1  
$EndComp
$Comp
L Device:Q_NPN_BEC Q4
U 1 1
P 8600 3450
F 0 "Q4" H 8790 3496 50  0000 L CNN
F 1 "MMBT2222A-7-F" H 8790 3405 50  0000 L CNN
F 2 "digikey-footprints:SOT-23-3" H 8800 3550 50  0001 C CNN
F 3 "~" H 8600 3450 50  0001 C CNN
	1    8600 3450
	1    0    0    -1  
$EndComp
$EndSCHEMATC
